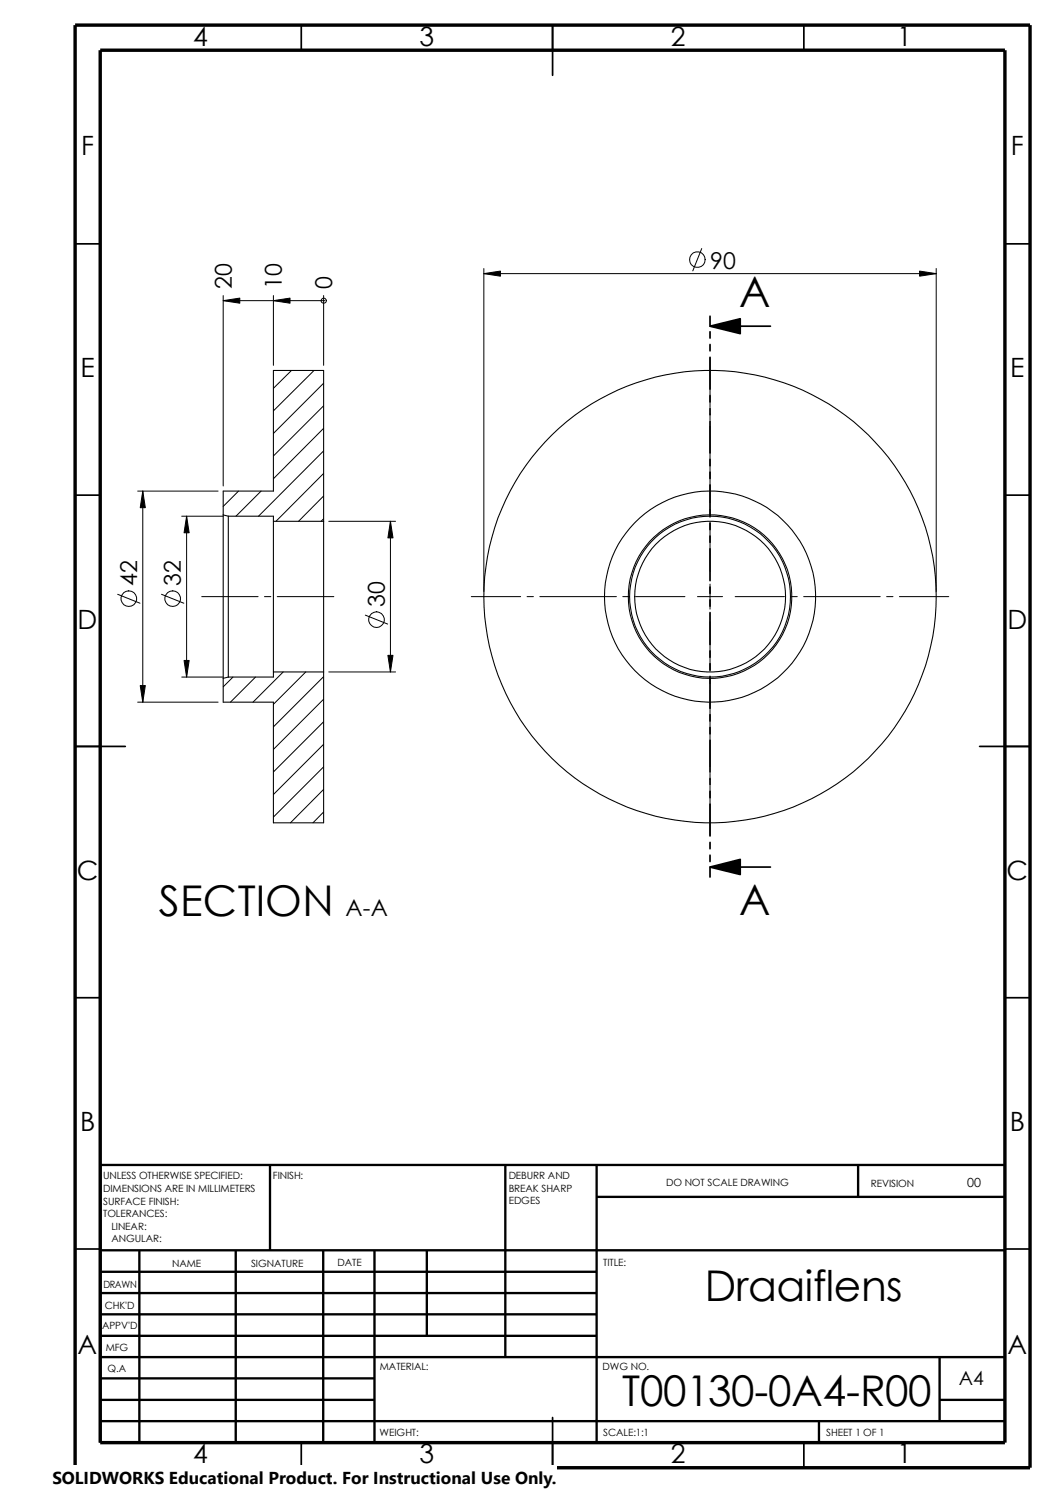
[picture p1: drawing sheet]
<svg xmlns="http://www.w3.org/2000/svg" width="210mm" height="297mm" viewBox="0 0 210 297" stroke-linecap="round" stroke-linejoin="round" font-family="sans-serif">
<g fill="none" stroke="#000" stroke-width=".34">
<path d="M59.9 5v5M109.9 5v10M159.9 5v5M14.9 48.5h5M199.9 48.5h5M141.3 64.9l6-1.5v3zM141.3 64.9h12M141.3 62.9v1.8M141.3 66v1.3M141.3 68.5v1.3M141.3 71.1v6.3M141.3 78.7v1.3"/>
<path d="M14.9 98.5h5M141.3 81.2v1.3M141.3 83.8v6.3M141.3 91.4v1.3M141.3 93.9v1.3M141.3 96.5v6.3M199.9 98.5h5M141.3 104.1v1.3M141.3 106.6v1.3M141.3 109.2v6.3M141.3 116.8v1.3M141.3 119.3v1.3"/>
<path d="M141.3 121.9v6.3M141.3 129.5v1.3M141.3 132v1.3M141.3 134.6v6.3M14.9 148.5h10M141.3 142.2v1.3M141.3 144.7v1.3M141.3 147.3v6.3M141.3 154.9v1.3M141.3 157.4v1.3M141.3 160v6.3M194.9 148.5h10"/>
<path d="M141.3 172.5l6-1.5v3zM141.3 172.5h12M141.3 167.6v1.3M141.3 170.1v1.3M141.3 172.7v1.8M14.9 198.5h5M199.9 198.5h5M14.9 248.5h5M199.9 248.5h5M59.9 287v5M109.9 282v10M159.9 287v5"/>
</g>
<g fill="none" stroke="#000" stroke-width=".47">
<path d="M53.7 231.8v17M100.5 231.8v38.2M118.7 238.1h81.2M118.7 231.8v55.2M170.7 231.8v6.3M199.9 231.8h-180v55.2M19.9 257.3h98.8M19.9 253h98.8M19.9 248.8h180M27.7 248.8v38.2M46.9 248.8v38.2M64.3 248.8v38.2"/>
<path d="M74.5 248.8v38.2M84.9 248.8v17M19.9 278.5h54.6M19.9 274.2h54.6M19.9 270h180M19.9 265.8h98.8M19.9 261.5h98.8M186.9 270v12.7M186.9 278.5h13M19.9 282.7h180M162.9 282.7v4.3"/>
</g>
<path d="M14.9 5h190v287h-190zM19.9 10h180v277h-180z" fill="none" stroke="#000" stroke-width=".68" stroke-linecap="butt"/>
<g fill="none" stroke="#000" stroke-width=".2">
<path d="M44.4 59.8l3.3-.5v1zM44.4 58.8v37.9M44.4 59.8h20M54.4 59.8l3.3-.5v1zM54.4 58.8v13.9M64.4 59.8h.1M64.4 58.8v13.9M96.3 54.4l3.3-.5v1zM96.3 53.4v64.3M96.3 54.4h90M139.6 49.4l-1.8 4.5M183 53.9l3.3 .5-3.3 .5z"/>
<path d="M186.3 53.4v64.3M58 73.7l-3.6 3.6M62.5 73.7l-8.1 8M64.4 76.2l-10 10M141.3 71.2v9.8M27.4 97.7h16M28.4 97.7l.5 3.3h-1zM28.4 97.7v42M47.5 97.7l-3.1 3.1M51.9 97.7l-5 5M64.4 80.7l-10 10M64.4 85.2l-10 10"/>
<path d="M64.4 89.7l-13 13M64.4 94.2l-9.5 9.5M64.4 98.7l-5 5M141.3 82.3v1.3M141.3 84.8v15.3M23.4 118.2l4.5 1.8M32.1 118.2l4.5 1.8M36.2 102.7h8.2M37.1 102.7l.5 3.3h-1zM37.1 102.7v32M40.1 118.7h11.3M52.6 118.7h1.3"/>
<path d="M55.2 118.7h11.2M64.4 103.2l-.5 .5M65.4 103.7h13.3M77.7 103.7l.5 3.3h-1zM77.7 103.7v30M93.8 118.7h9.8M104.9 118.7h1.2M107.4 118.7h15.2M123.9 118.7h1.3M126.4 118.7h9.9M138.8 118.7h5M141.3 101.3v1.3"/>
<path d="M141.3 103.9v9.8M141.3 116.2v5M146.3 118.7h9.8M157.4 118.7h1.2M159.9 118.7h15.2M176.4 118.7h1.3M178.9 118.7h9.9M27.4 139.7h16M27.9 136.4h1l-.5 3.3zM36.2 134.7h8.2M36.6 131.4h1l-.5 3.3zM46.4 134.7l-2 2"/>
<path d="M50.8 134.7l-5 5M56.3 133.7l-6 6M60.8 133.7l-6.4 6.4M64.4 134.6l-10 10M64.4 139.1l-10 10M65.4 133.7h13.3M72.7 122.4l4.4 1.8M77.2 130.4h1l-.5 3.3zM141.3 123.7v9.8M141.3 134.8v1.3M141.3 137.3v15.3M64.4 143.6l-10 10"/>
<path d="M64.4 148.1l-10 10M64.4 152.6l-10 10M64.4 157.1l-6.6 6.6M141.3 153.8v1.3M141.3 156.4v9.8M64.4 161.5l-2.1 2.2"/>
<circle cx="64.4" cy="59.8" r=".51"/>
<circle cx="138.7" cy="51.6" r="1.56"/>
<circle cx="25.6" cy="119.1" r="1.55"/>
<circle cx="34.4" cy="119.1" r="1.55"/>
<circle cx="74.9" cy="123.3" r="1.56"/>
</g>
<g fill="none" stroke="#000" stroke-width=".21">
<path d="M54.4 73.7h10v90h-10v-24h-10v-42h10zM44.4 102.4l1 .3M45.4 102.7h9v32h-9M45.4 102.7v32M54.4 103.7h10M45.4 134.7l-1 .3M54.4 133.7h10"/>
<circle cx="141.3" cy="118.7" r="16"/>
<circle cx="141.3" cy="118.7" r="45"/>
<circle cx="141.3" cy="118.7" r="21"/>
<circle cx="141.3" cy="118.7" r="15"/>
<circle cx="141.3" cy="118.7" r="16.3"/>
</g>
<path d="M44.4 59.8l3.3-.5v1zM54.4 59.8l3.3-.5v1zM96.3 54.4l3.3-.5v1zM183 53.9l3.3 .5-3.3 .5zM141.3 64.9l6-1.5v3zM28.4 97.7l.5 3.3h-1zM37.1 102.7l.5 3.3h-1zM77.7 103.7l.5 3.3h-1zM27.9 136.4h1l-.5 3.3zM36.6 131.4h1l-.5 3.3zM77.2 130.4h1l-.5 3.3zM141.3 172.5l6-1.5v3z" fill="#000"/>
<path d="M10.4 291.5h100.4v5.5h-100.4z" fill="#fff"/>
<g font-size="8.4">
<text x="147.1" y="61">A</text>
<text x="31.6" y="182.2">SECTION</text>
<text x="147.1" y="182.1">A</text>
<text x="140.3" y="258.7">Draaiflens</text>
<text x="123.8" y="279.7">T00130-0A4-R00</text>
</g>
<g font-size="5.3">
<text x="38.4" y="9.1">4</text>
<text x="83.4" y="9.1">3</text>
<text x="133.5" y="9.1">2</text>
<text x="178.5" y="9.1">1</text>
<text x="16.1" y="30.9">F</text>
<text x="201.1" y="30.9">F</text>
<text x="16" y="75.1">E</text>
<text x="201" y="75.1">E</text>
<text x="15.5" y="125.1">D</text>
<text x="200.4" y="125.1">D</text>
<text x="15.3" y="175.1">C</text>
<text x="200.3" y="175.1">C</text>
<text x="15.9" y="225.1">B</text>
<text x="200.9" y="225.1">B</text>
<text x="15.5" y="269.3">A</text>
<text x="200.4" y="269.3">A</text>
<text x="38.4" y="291.1">4</text>
<text x="83.4" y="291.1">3</text>
<text x="133.5" y="291.1">2</text>
<text x="178.5" y="291.1">1</text>
</g>
<g font-size="4.6">
<text x="141.3" y="53.5">90</text>
<text x="46.1" y="57.5" transform="rotate(-90 46.1 57.5)">20</text>
<text x="56.1" y="57.5" transform="rotate(-90 56.1 57.5)">10</text>
<text x="66.1" y="57.5" transform="rotate(-90 66.1 57.5)">0</text>
<text x="27.3" y="116.6" transform="rotate(-90 27.3 116.6)">42</text>
<text x="36" y="116.6" transform="rotate(-90 36 116.6)">32</text>
<text x="76.5" y="120.8" transform="rotate(-90 76.5 120.8)">30</text>
<text x="68.7" y="182.3">A-A</text>
</g>
<text font-size="3.9" x="190.8" y="275.5">A4</text>
<text font-size="3.4" x="10.4" y="295.2">SOLIDWORKS Educational Product. For Instructional Use Only.</text>
<text font-size="2.5" x="192.4" y="236.2">00</text>
<g font-size="2">
<text x="20.5" y="234.7">UNLESS OTHERWISE SPECIFIED:</text>
<text x="20.5" y="237.2">DIMENSIONS ARE IN MILLIMETERS</text>
<text x="20.5" y="239.6">SURFACE FINISH:</text>
<text x="54.3" y="234.7">FINISH:</text>
<text x="101.2" y="234.6">DEBURR AND</text>
<text x="101.2" y="237.1">BREAK SHARP</text>
<text x="101.2" y="239.6">EDGES</text>
<text x="132.5" y="236">DO NOT SCALE DRAWING</text>
<text x="173.3" y="236.2">REVISION</text>
<text x="20.5" y="242.1">TOLERANCES:</text>
<text x="22.2" y="244.6">LINEAR:</text>
<text x="22.2" y="247.1">ANGULAR:</text>
<text x="67.1" y="252">DATE</text>
<text x="120" y="252">TITLE:</text>
<text x="20.6" y="256.2">DRAWN</text>
<text x="34.2" y="252.1">NAME</text>
<text x="50" y="252">SIGNATURE</text>
<text x="20.9" y="260.4">CHK'D</text>
<text x="20.3" y="264.5">APPV'D</text>
<text x="21" y="268.9">MFG</text>
<text x="21.4" y="273.1">Q.A</text>
<text x="75.6" y="272.6">MATERIAL:</text>
<text x="119.9" y="272.6">DWG NO.</text>
<text x="75.5" y="285.6">WEIGHT:</text>
<text x="120" y="285.7">SCALE:1:1</text>
<text x="164.4" y="285.7">SHEET 1 OF 1</text>
</g>
</svg>
